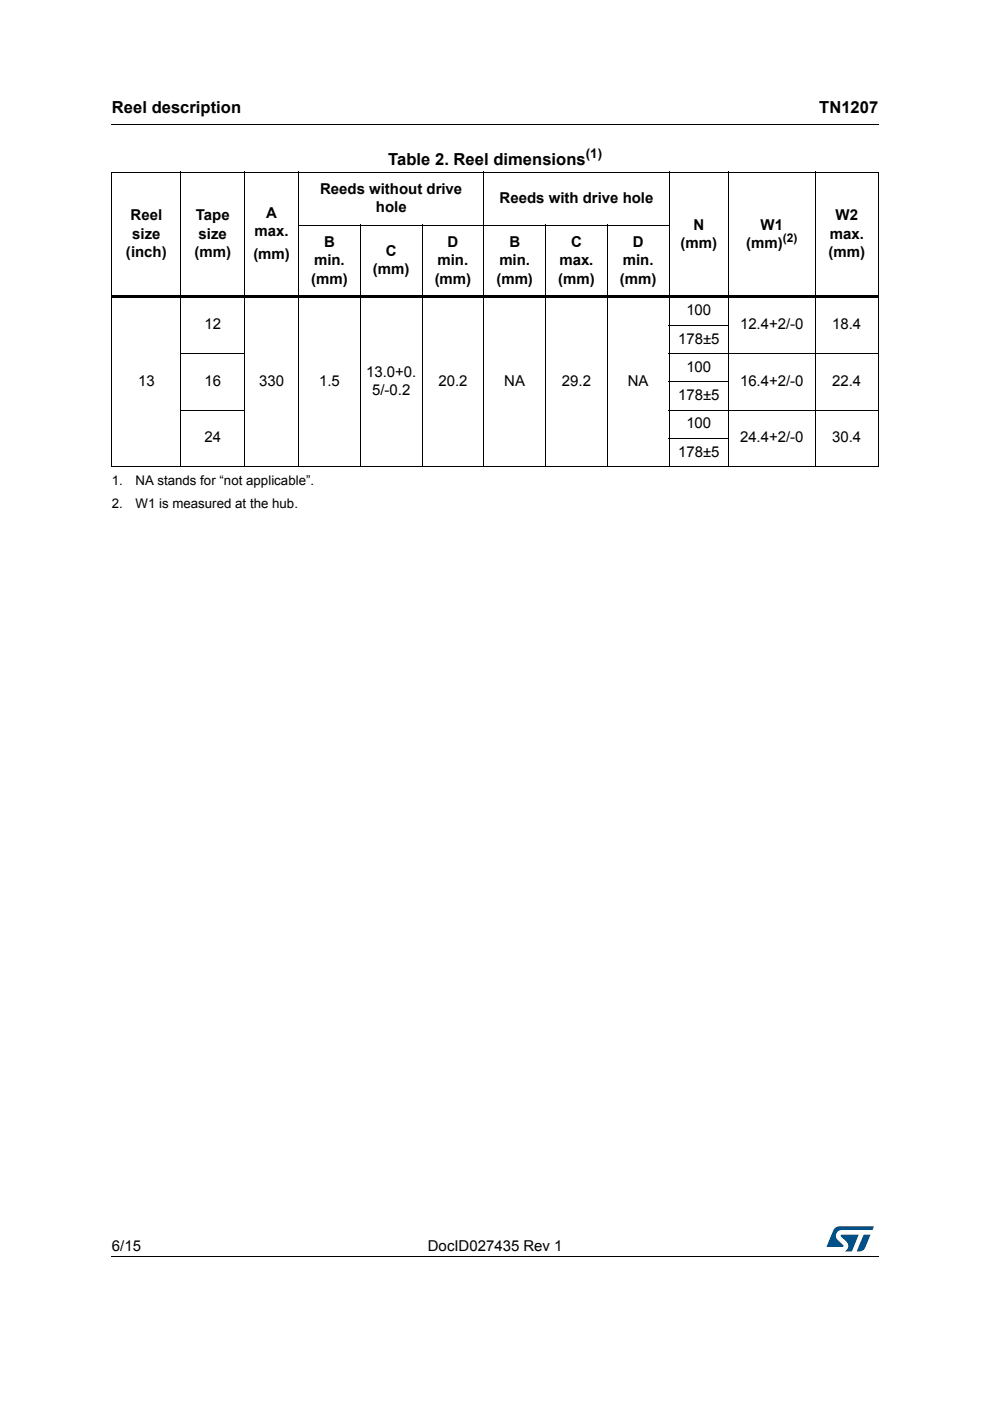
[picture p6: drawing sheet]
<svg xmlns="http://www.w3.org/2000/svg" width="210mm" height="297mm" viewBox="0 0 210 297" stroke-linecap="round" stroke-linejoin="round" font-family="sans-serif">
<path d="M23.6 26.2l.1 .2zM23.6 266.3l.1 .1z" fill="#000"/>
<path d="M23.7 26.3h162.6M23.7 266.3h162.6" fill="none" stroke="#000" stroke-width=".21"/>
<path d="M175.3 260h10v5.3h-10z" fill="#fff"/>
<g fill="#005189">
<path d="M176.9 260.5l1-.5 7.4 .1-.4 .7h-6.4a1.31 1.31 0 0 0-1.2 1.1 1.31 1.31 0 0 0 .8 1.4l.7 .7v.3l-3.5 .1z"/>
<path d="M183.1 261.8h1.4l-.6 1.6a2.16 2.16 0 0 1-1.3 1.9l-.9-.1z"/>
<path d="M178.3 261.8l3.7 .1-1.3 3.3-1.6 .1a1.43 1.43 0 0 0 .6-1.7l-1.4-1.4z"/>
</g>
<g fill="none" stroke="#000" stroke-width=".21">
<path d="M23.6 36.5h162.7M23.7 36.6v62.2M38.3 36.4v62.6M51.9 36.4v62.6M63.3 36.4v62.6M102.6 36.4v62.6M141.9 36.4v62.6M154.5 36.4v62.6M172.8 36.4v62.6M186.2 36.6v62.2M63.2 47.8h78.8M76.4 47.7v51.3"/>
<path d="M89.5 47.7v51.3M115.7 47.7v51.3M128.8 47.7v51.3M38.2 75h13.8M141.8 68.9h12.8M141.8 75h44.5M23.6 98.9h162.7M38.2 86.9h13.8M141.8 80.9h12.8M141.8 86.9h44.5M141.8 92.9h12.8"/>
</g>
<path d="M23.6 62.7h162.7v.5h-162.7z" fill="#000"/>
<g font-size="3.5">
<text x="23.7" y="23.9">Reel description</text>
<text x="173.7" y="23.9">TN1207</text>
<text x="82.3" y="35">Table 2. Reel dimensions</text>
</g>
<g font-size="3.2">
<text x="67.9" y="41.1">Reeds without drive</text>
<text x="27.7" y="46.7">Reel</text>
<text x="41.5" y="46.7">Tape</text>
<text x="56.5" y="46.2">A</text>
<text x="79.7" y="45">hole</text>
<text x="105.9" y="43">Reeds with drive hole</text>
<text x="177.2" y="46.7">W2</text>
<text x="28" y="50.6">size</text>
<text x="42.1" y="50.6">size</text>
<text x="54" y="50.1">max.</text>
<text x="68.7" y="52.4">B</text>
<text x="94.9" y="52.4">D</text>
<text x="108" y="52.4">B</text>
<text x="121.1" y="52.4">C</text>
<text x="134.2" y="52.4">D</text>
<text x="144.3" y="52.5">(mm)</text>
<text x="147" y="48.7">N</text>
<text x="158.2" y="52.5">(mm)</text>
<text x="161.3" y="48.7">W1</text>
<text x="175.9" y="50.6">max.</text>
<text x="26.7" y="54.5">(inch)</text>
<text x="41.2" y="54.5">(mm)</text>
<text x="53.7" y="55">(mm)</text>
<text x="66.6" y="56.2">min.</text>
<text x="79.1" y="58.2">(mm)</text>
<text x="81.8" y="54.3">C</text>
<text x="92.8" y="56.2">min.</text>
<text x="105.9" y="56.2">min.</text>
<text x="118.6" y="56.2">max.</text>
<text x="132.1" y="56.2">min.</text>
<text x="175.7" y="54.5">(mm)</text>
<text x="66" y="60.1">(mm)</text>
<text x="92.2" y="60.1">(mm)</text>
<text x="105.3" y="60.1">(mm)</text>
<text x="118.4" y="60.1">(mm)</text>
<text x="131.4" y="60.1">(mm)</text>
<text x="43.3" y="69.8">12</text>
<text x="145.5" y="66.8">100</text>
<text x="156.9" y="69.8">12.4+2/-0</text>
<text x="176.4" y="69.8">18.4</text>
<text x="143.8" y="72.8">178±5</text>
<text x="29.3" y="81.8">13</text>
<text x="43.3" y="81.8">16</text>
<text x="54.9" y="81.8">330</text>
<text x="67.7" y="81.8">1.5</text>
<text x="77.6" y="79.9">13.0+0.</text>
<text x="78.9" y="83.8">5/-0.2</text>
<text x="93" y="81.8">20.2</text>
<text x="106.9" y="81.8">NA</text>
<text x="119.1" y="81.8">29.2</text>
<text x="133.1" y="81.8">NA</text>
<text x="145.5" y="78.8">100</text>
<text x="156.9" y="81.8">16.4+2/-0</text>
<text x="176.4" y="81.8">22.4</text>
<text x="143.8" y="84.8">178±5</text>
<text x="43.3" y="93.8">24</text>
<text x="145.5" y="90.8">100</text>
<text x="156.9" y="93.8">24.4+2/-0</text>
<text x="176.4" y="93.8">30.4</text>
<text x="143.8" y="96.8">178±5</text>
<text x="23.7" y="265.1">6/15</text>
<text x="90.7" y="265.1">DocID027435 Rev 1</text>
</g>
<g font-size="2.8">
<text x="124.2" y="33.5">(1)</text>
<text x="23.7" y="102.8">1.</text>
<text x="23.7" y="107.6">2.</text>
<text x="28.7" y="102.8">NA stands for “not applicable”.</text>
<text x="28.7" y="107.6">W1 is measured at the hub.</text>
</g>
<text font-size="2.5" x="166" y="51.3">(2)</text>
</svg>
